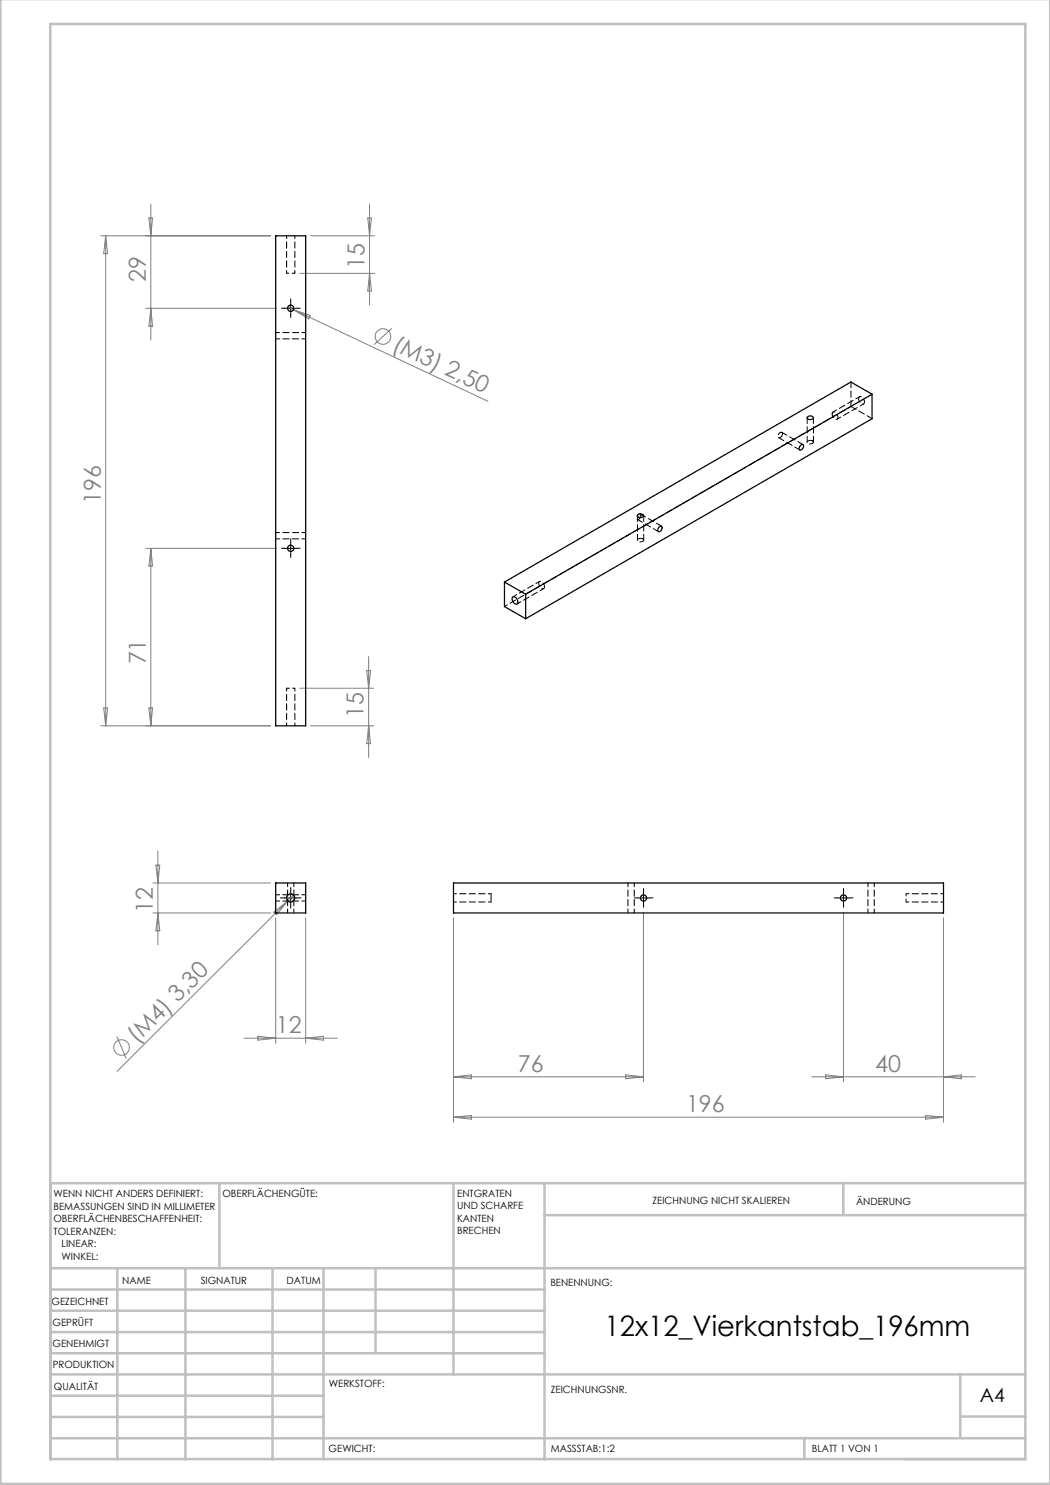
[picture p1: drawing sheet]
<svg xmlns="http://www.w3.org/2000/svg" width="210mm" height="297mm" viewBox="0 0 210 297" stroke-linecap="round" stroke-linejoin="round" font-family="sans-serif">
<g fill="none" stroke="#808080" stroke-width=".2">
<path d="M20.1 47.2h34M21.1 47.2v98M21.1 47.2l.4 3.5h-.8zM29.8 43.6h.7l-.3 3.6zM30.2 40.8v27.2M60 54.7h14.9M62.1 47.2h12.8M73.6 43.6h.7l-.4 3.6zM73.9 40.8v20.2M73.9 54.7l.4 3.5h-.7zM29.1 61.7h26.1M30.2 61.7l.3 3.5h-.7z"/>
<path d="M57.6 61.4l1.1 .5M58.7 61.9l38.9 18.4M58.7 61.9l3.4 1.2-.4 .7zM78.4 65.7l-3.6 3.2M29.1 109.7h26.1M30.2 109.7v35.5M30.2 109.7l.3 3.5h-.7zM60 137.7h14.7M73.3 134.1h.8l-.4 3.6zM73.7 131.3v20.2M20.1 145.2h34M20.7 141.6h.8l-.4 3.6z"/>
<path d="M29.8 141.6h.7l-.3 3.6zM62.1 145.2h12.6M73.7 145.2l.4 3.5h-.8zM30.6 176.6h23.5M31.2 173h.8l-.4 3.6zM31.6 170.2v18.7M58.7 179l-1.2 1.2M30.6 182.6h23.5M31.6 182.6l.4 3.6h-.8zM54.8 182.4l2.7-2.2-2.2 2.7zM55.1 183.6v25.1M57.5 180.2l-34.1 34.1"/>
<path d="M61.1 183.6v25.1M90.7 183.6v40.9M128.7 182.5v33.9M168.7 182.5v33.9M188.7 183.6v40.9M23.4 207.3l1.9 4.4M48.8 207.6h18.7M51.6 207.3l3.5 .3-3.5 .4zM61.1 207.6l3.6-.3v.7zM90.7 215.4h38M90.7 215.4l3.6-.4v.8zM125.1 215l3.6 .4-3.6 .4z"/>
<path d="M162.3 215.4h32.8M165.1 215l3.6 .4-3.6 .4zM188.7 215.4l3.6-.4v.8zM90.7 223.4l3.6-.3v.7zM90.7 223.4h98M185.1 223.1l3.6 .3-3.6 .4z"/>
<circle cx="76.6" cy="67.3" r="1.56"/>
<circle cx="24.3" cy="209.5" r="1.56"/>
</g>
<g fill="none" stroke="#000" stroke-width=".2" stroke-dasharray="15.2 1.3 1.3 1.3">
<path d="M56.9 61.6h-.6M58.1 60.4v-.6M58.1 62.9v.6M59.4 61.6h.6M56.9 109.6h-.6M58.1 108.4v-.6M58.1 110.9v.6M59.4 109.6h.6M56.9 179.6h-.8M58.1 178.3v-.8M59.4 179.6h.8M127.5 179.6h-.7"/>
<path d="M128.7 178.3v-.6M130 179.6h.6M167.5 179.6h-.7M168.7 178.3v-.6M170 179.6h.6M58.1 180.8v.9M128.7 180.8v.7M168.7 180.8v.7"/>
</g>
<path d="M56.9 61.7h2.5M58.1 60.4v2.5M56.9 109.7h2.5M58.1 108.4v2.5M56.9 179.6h2.5M58.1 178.4v2.4M127.5 179.6h2.5M128.7 178.4v2.4M167.5 179.6h2.4M168.7 178.4v2.4" fill="none" stroke="#000" stroke-width=".2"/>
<g fill="none" stroke="#c0c0c0" stroke-width=".5">
<path d="M.1 -.1v296.9h209.9v-296.9M10.1 4.8h195v287h-195zM43.9 236.6v17M90.7 236.6v38.3M108.9 236.6v55.3M168.7 236.6v6.3M205.1 236.6h-195v55.3M10.1 253.6h195M10.1 257.9h98.8M23.5 253.6v38.3M37.1 253.6v38.3M54.5 253.6v38.3"/>
<path d="M64.7 253.6v38.3M75.1 253.6v17M108.9 243h96.2M10.1 270.6h98.8M10.1 266.4h98.8M10.1 262.1h98.8M10.1 279.1h54.6M10.1 274.9h195M192.1 274.8v12.7M10.1 287.7h195M10.1 283.4h54.6M160.9 287.5v4.3"/>
<path d="M192.1 283.3h13"/>
</g>
<g fill="none" stroke="#000" stroke-width=".25">
<path d="M55.1 47.2h6v98h-6zM174.4 78.8l-69.3 40M174.4 78.8l-4.2-2.4-69.3 40M174.4 78.8v4.9l-69.3 40.1M160.1 89.1a.36 .36 0 0 1 .6-.1 .36 .36 0 0 1-.1 .6l-.4 .4h-.2l-.2-.4zM161.5 83.4a.71 .71 0 0 1 1.2 .2 .72 .72 0 0 1-1.3-.1zM100.9 116.4l4.2 2.4M100.9 116.4v4.9l4.2 2.5M102.5 119.5a.8 .8 0 0 1 .8 .1 .8 .8 0 0 1 .3 .8l-.1 .2a.63 .63 0 0 1-.7 .1 .63 .63 0 0 1-.3-.6zM105.1 118.8v5M127.5 103a.74 .74 0 0 1 1.2 .2 .74 .74 0 0 1-1.2-.1zM131.8 105.4l.3-.2a.52 .52 0 0 1 .4 .5 .52 .52 0 0 1-.4 .5l-.3 .2-.2-.1v-.5z"/>
<path d="M55.1 176.6h6v6h-6zM90.7 176.6h98v6h-98z"/>
<circle cx="58.1" cy="61.7" r=".63"/>
<circle cx="58.1" cy="109.7" r=".63"/>
<circle cx="58.1" cy="179.6" r=".82"/>
<circle cx="128.7" cy="179.6" r=".63"/>
<circle cx="168.7" cy="179.6" r=".63"/>
</g>
<g fill="none" stroke="#000" stroke-width=".2" stroke-dasharray="1.3 .6" stroke-dashoffset=".5">
<path d="M55.1 67.8h6M61.1 66.5h-6M171.7 79.7l.1-.3a.9 .9 0 0 1 .9 .4 .9 .9 0 0 1 0 1 .96 .96 0 0 1-1-1.1M166.4 82.8l.1-.3a.9 .9 0 0 1 .9 .4 .9 .9 0 0 1 0 .9 .96 .96 0 0 1-1-1M55.1 107.8h6M61.1 106.5h-6M108.9 117.3a.96 .96 0 0 0-1-1 .91 .91 0 0 0 0 1 .91 .91 0 0 0 .9 .4l.1-.4M57.5 176.6v6M61.1 179h-6M125.6 176.6v6M173.6 176.6v6M55.1 180.2h6"/>
<path d="M58.8 182.6v-6M126.8 182.6v-6M174.8 182.6v-6"/>
</g>
<path d="M57.3 54.6h1.7M59 137.6h-1.7M181.2 178.8v1.6" fill="none" stroke="#000" stroke-width=".2" stroke-dasharray="1.3 .6" stroke-dashoffset=".8"/>
<path d="M171.9 79.3l-5.3 3.1M167.4 83.8l5.3-3M107.9 116.3l-5.3 3.1M103.4 120.8l5.3-3.1M98.2 179.6v-.8M98.2 180.4v-.8" fill="none" stroke="#000" stroke-width=".2" stroke-dasharray="1.3 .6" stroke-dashoffset=".4"/>
<path d="M57.3 47.1v7.5M59 54.6v-7.5M57.3 137.6v7.5M59 145.1v-7.5M98.2 178.8h-7.5M188.7 178.8h-7.5M90.7 180.4h7.5M181.2 180.4h7.5" fill="none" stroke="#000" stroke-width=".2" stroke-dasharray="1.3 .6" stroke-dashoffset=".7"/>
<path d="M100.9 121.3l69.3-40" fill="none" stroke="#000" stroke-width=".2" stroke-dasharray="1.3 .6" stroke-dashoffset=".6"/>
<path d="M156.5 86.7v-.1a.59 .59 0 0 0-.7 0 .59 .59 0 0 0-.2 .7l.1 .2a.64 .64 0 0 0 .8-.8M162.5 88.2l.1 .1a.59 .59 0 0 1-.4 .6 .59 .59 0 0 1-.6-.3l-.1-.1a.64 .64 0 0 1 1-.3M128.2 103.1v-.2a.59 .59 0 0 0-.7 .1 .59 .59 0 0 0-.2 .7l.1 .1a.64 .64 0 0 0 .8-.7M128.6 107.8l.1 .1a.59 .59 0 0 1-.4 .6 .59 .59 0 0 1-.7-.3l-.1-.1a.64 .64 0 0 1 1.1-.3" fill="none" stroke="#000" stroke-width=".2" stroke-dasharray="1.3 .6"/>
<path d="M170.2 76.4v4.9M155.7 87.5l4.3 2.5M160.6 88.9l-4.2-2.4M161.4 83.5v4.9M162.7 88.4v-4.9M170.2 81.3l4.2 2.4M127.5 103.9l4.2 2.4M127.5 103.1v4.9M128.7 108v-4.9M132.3 105.2l-4.2-2.4" fill="none" stroke="#000" stroke-width=".2" stroke-dasharray="1.3 .6" stroke-dashoffset=".1"/>
<text font-size="5.6" x="120.9" y="267.2">12x12_Vierkantstab_196mm</text>
<g font-size="4.7" fill="#808080">
<text x="72.9" y="53.8" transform="rotate(-90 72.9 53.8)">15</text>
<text x="29.2" y="56.3" transform="rotate(-90 29.2 56.3)">29</text>
<text x="78.2" y="69.9" transform="rotate(25 78.2 69.9)">(M3) 2,50</text>
<text x="20.1" y="100.8" transform="rotate(-90 20.1 100.8)">196</text>
<text x="29.2" y="132.9" transform="rotate(-90 29.2 132.9)">71</text>
<text x="72.7" y="143.6" transform="rotate(-90 72.7 143.6)">15</text>
<text x="30.6" y="182.7" transform="rotate(-90 30.6 182.7)">12</text>
<text x="27.4" y="208.9" transform="rotate(-45 27.4 208.9)">(M4) 3,30</text>
<text x="55.1" y="206.6">12</text>
<text x="103.5" y="214.3">76</text>
<text x="175" y="214.3">40</text>
<text x="137.2" y="222.4">196</text>
</g>
<text font-size="3.9" x="196" y="280.4">A4</text>
<g font-size="2">
<text x="10.7" y="239.5">WENN NICHT ANDERS DEFINIERT:</text>
<text x="44.5" y="239.5">OBERFLÄCHENGÜTE:</text>
<text x="91.4" y="239.4">ENTGRATEN</text>
<text x="10.7" y="242">BEMASSUNGEN SIND IN MILLIMETER</text>
<text x="10.7" y="244.5">OBERFLÄCHENBESCHAFFENHEIT:</text>
<text x="91.4" y="241.9">UND SCHARFE</text>
<text x="91.4" y="244.4">KANTEN</text>
<text x="130.5" y="240.8">ZEICHNUNG NICHT SKALIEREN</text>
<text x="171.2" y="241">ÄNDERUNG</text>
<text x="10.7" y="247">TOLERANZEN:</text>
<text x="12.3" y="249.5">LINEAR:</text>
<text x="12.3" y="252">WINKEL:</text>
<text x="91.4" y="246.9">BRECHEN</text>
<text x="24.4" y="256.9">NAME</text>
<text x="40.1" y="256.8">SIGNATUR</text>
<text x="57.3" y="256.8">DATUM</text>
<text x="110.1" y="257.1">BENENNUNG:</text>
<text x="10.3" y="260.9">GEZEICHNET</text>
<text x="10.5" y="269.3">GENEHMIGT</text>
<text x="10.5" y="265.2">GEPRÜFT</text>
<text x="10.6" y="273.6">PRODUKTION</text>
<text x="10.8" y="278">QUALITÄT</text>
<text x="65.8" y="277.4">WERKSTOFF:</text>
<text x="110.2" y="278.5">ZEICHNUNGSNR.</text>
<text x="65.7" y="290.4">GEWICHT:</text>
<text x="110.2" y="290.5">MASSSTAB:1:2</text>
<text x="162.4" y="290.4">BLATT 1 VON 1</text>
</g>
</svg>
